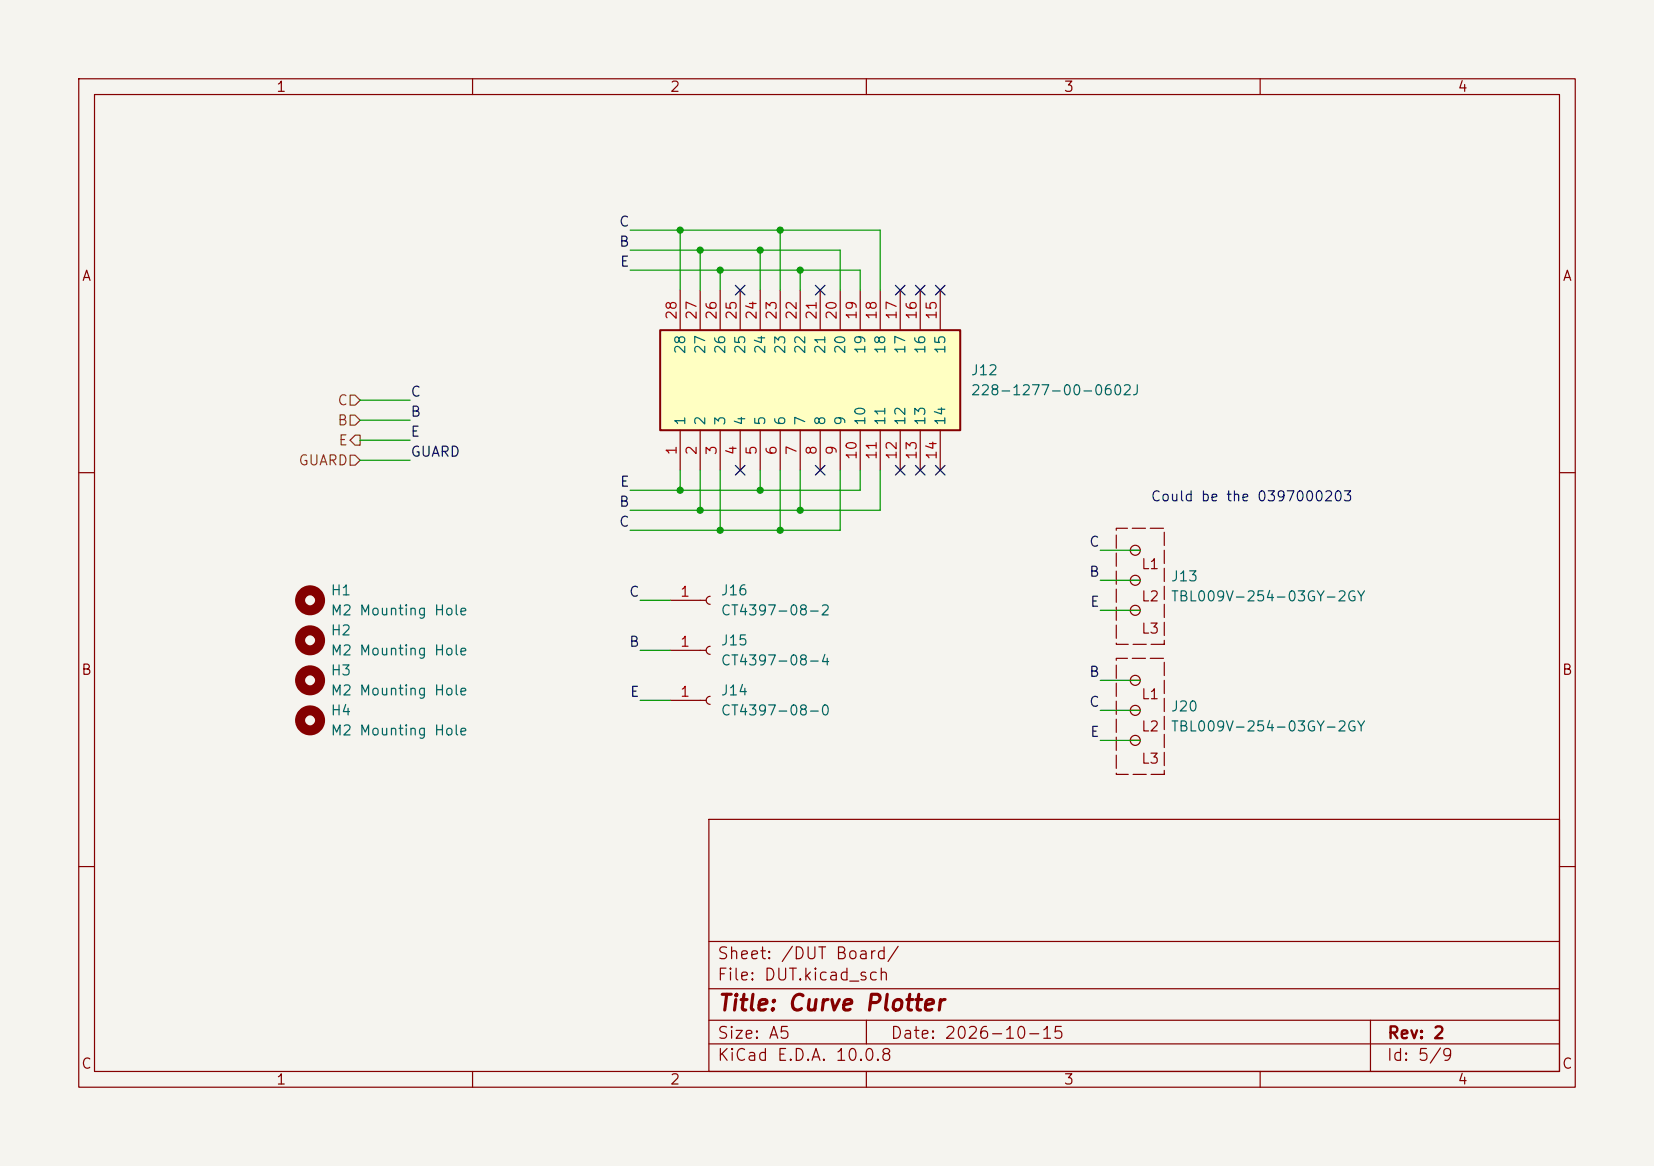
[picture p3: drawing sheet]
<svg xmlns="http://www.w3.org/2000/svg" width="210mm" height="148mm" viewBox="0 0 210 148" stroke-linecap="round" stroke-linejoin="round" font-family="sans-serif">
<path d="M0 0h210v148h-210z" fill="#f5f4ef" stroke="#f5f4ef" stroke-width=".13"/>
<g fill="none" stroke="#840000" stroke-width=".15">
<path d="M10 10h190v128h-190zM12 12h186v124h-186zM60 10v2M110 10v2M160 10v2M10 60h2M85.1 76.2h4.6M90.2 75.7a.51 .51 0 0 0-.5 .5 .51 .51 0 0 0 .5 .5M143.5 77.5h1.3M143.5 73.7h1.3M143.5 69.9h1.3M198 60h2"/>
<path d="M85.1 82.6h4.6M85.1 88.9h4.6M90.2 82a.51 .51 0 0 0-.5 .6 .51 .51 0 0 0 .5 .5M90.2 88.4a.51 .51 0 0 0-.5 .5 .51 .51 0 0 0 .5 .5M143.5 94h1.3M143.5 90.2h1.3M143.5 86.4h1.3M10 110h2M90 104h108v32h-108zM90 119.5h108M198 110h2M60 136v2"/>
<path d="M90 132.5h108M90 129.5h108M90 125.5h108M110 136v2M110 129.5v3M160 136v2M174 129.5v6.5"/>
<circle cx="144.1" cy="77.5" r=".63"/>
<circle cx="144.1" cy="69.8" r=".63"/>
<circle cx="144.1" cy="73.7" r=".63"/>
<circle cx="144.1" cy="90.2" r=".63"/>
<circle cx="144.1" cy="86.4" r=".63"/>
<circle cx="144.1" cy="94" r=".63"/>
</g>
<g fill="none" stroke="#840000" stroke-width="1.3">
<circle cx="39.4" cy="76.2" r="1.27"/>
<circle cx="39.4" cy="86.4" r="1.27"/>
<circle cx="39.4" cy="91.4" r="1.27"/>
<circle cx="39.4" cy="81.3" r="1.27"/>
</g>
<path d="M141.7 67.1h6.1v14.7h-6.1zM141.7 83.6h6.1v14.7h-6.1z" fill="none" stroke="#840000" stroke-width=".15" stroke-dasharray="1.7 .6"/>
<path d="M83.8 41.9h38.1v12.7h-38.1z" fill="#ffffc2"/>
<path d="M83.8 41.9h38.1v12.7h-38.1z" fill="none" stroke="#840000" stroke-width=".25"/>
<g fill="none" stroke="#840000" stroke-width=".15">
<path d="M86.4 36.8v5.1M88.9 36.8v5.1M91.4 36.8v5.1M94 36.8v5.1M96.5 36.8v5.1M99.1 36.8v5.1M101.6 36.8v5.1M104.1 36.8v5.1M106.7 36.8v5.1M109.2 36.8v5.1M111.8 36.8v5.1M114.3 36.8v5.1"/>
<path d="M116.8 36.8v5.1M119.4 36.8v5.1M86.4 54.6v5.1M88.9 54.6v5.1M91.4 54.6v5.1M94 54.6v5.1M96.5 54.6v5.1M99.1 54.6v5.1M101.6 54.6v5.1M104.1 54.6v5.1M106.7 54.6v5.1M109.2 54.6v5.1"/>
<path d="M111.8 54.6v5.1M114.3 54.6v5.1M116.8 54.6v5.1M119.4 54.6v5.1"/>
</g>
<path d="M44.4 50.2h.7l.6 .6-.6 .6h-.7zM44.4 52.7h.7l.6 .6-.6 .7h-.7zM44.4 57.8h.7l.6 .6-.6 .7h-.7zM45.1 55.2h.6v1.3h-.6l-.7-.6z" fill="none" stroke="#725600" stroke-width=".15"/>
<g fill="none" stroke="#009600" stroke-width=".15">
<path d="M80 34.3h29.2v2.5M80 31.8h26.7v5M80 29.2h31.8v7.6M86.4 29.2v7.6M88.9 31.8v5M91.4 34.3v2.5M96.5 31.8v5M99.1 29.2v7.6M101.6 34.3v2.5M45.7 58.4h6.4M45.7 53.3h6.4M45.7 55.9h6.4"/>
<path d="M45.7 50.8h6.4M86.4 59.7v2.5M88.9 59.7v5.1M91.4 59.7v7.6M96.5 59.7v2.5M99.1 59.7v7.6M101.6 59.7v5.1M106.7 59.7v7.6h-26.7M109.2 59.7v2.5h-29.2M111.8 59.7v5.1h-31.8M81.3 76.2h3.8M139.7 73.7h5.1"/>
<path d="M139.7 77.5h5.1M139.7 69.9h5.1M81.3 82.6h3.8M81.3 88.9h3.8M139.7 94h5.1M139.7 90.2h5.1M139.7 86.4h5.1"/>
</g>
<g fill="none" stroke="#000084" stroke-width=".15">
<path d="M93.4 36.2l1.2 1.2M94.6 36.2l-1.2 1.2M103.5 36.2l1.2 1.2M104.7 36.2l-1.2 1.2M113.7 36.2l1.2 1.2M114.9 36.2l-1.2 1.2M116.2 36.2l1.2 1.2M117.4 36.2l-1.2 1.2M118.8 36.2l1.2 1.2M120 36.2l-1.2 1.2M93.4 59.1l1.2 1.2M94.6 59.1l-1.2 1.2"/>
<path d="M103.5 59.1l1.2 1.2M104.7 59.1l-1.2 1.2M113.7 59.1l1.2 1.2M114.9 59.1l-1.2 1.2M116.2 59.1l1.2 1.2M117.4 59.1l-1.2 1.2M118.8 59.1l1.2 1.2M120 59.1l-1.2 1.2"/>
</g>
<g fill="#009600">
<circle cx="101.6" cy="34.3" r=".46"/>
<circle cx="101.6" cy="64.8" r=".46"/>
<circle cx="88.9" cy="31.8" r=".46"/>
<circle cx="91.4" cy="34.3" r=".46"/>
<circle cx="86.4" cy="62.2" r=".46"/>
<circle cx="96.5" cy="62.2" r=".46"/>
<circle cx="88.9" cy="64.8" r=".46"/>
<circle cx="99.1" cy="29.2" r=".46"/>
<circle cx="96.5" cy="31.8" r=".46"/>
<circle cx="86.4" cy="29.2" r=".46"/>
<circle cx="99.1" cy="67.3" r=".46"/>
<circle cx="91.4" cy="67.3" r=".46"/>
</g>
<text font-size="2" fill="#840000" x="91" y="128.8">Title: Curve Plotter</text>
<g font-size="1.5" fill="#840000">
<text x="91" y="124.8">File: DUT.kicad_sch</text>
<text x="91" y="122.1">Sheet: /DUT Board/</text>
<text x="91" y="135">KiCad E.D.A. 10.0.8</text>
<text x="91" y="132.2">Size: A5</text>
<text x="113" y="132.2">Date: 2026-10-15</text>
<text x="176" y="135">Id: 5/9</text>
<text x="176.1" y="132.2">Rev: 2</text>
</g>
<g font-size="1.3" fill="#840000">
<text x="35" y="12">1</text>
<text x="85" y="12">2</text>
<text x="135" y="12">3</text>
<text x="185" y="12">4</text>
<text x="10.3" y="36">A</text>
<text x="198.3" y="36">A</text>
<text x="144.8" y="72.6">L1</text>
<text x="144.8" y="76.7">L2</text>
<text x="144.8" y="80.7">L3</text>
<text x="10.2" y="86">B</text>
<text x="144.8" y="89.1">L1</text>
<text x="198.2" y="86">B</text>
<text x="144.8" y="93.2">L2</text>
<text x="144.8" y="97.3">L3</text>
<text x="10.2" y="136">C</text>
<text x="35" y="138">1</text>
<text x="85" y="138">2</text>
<text x="135" y="138">3</text>
<text x="185" y="138">4</text>
<text x="198.2" y="136">C</text>
</g>
<g font-size="1.3" fill="#0f0f0f">
<text x="78.5" y="29.1">C</text>
<text x="78.5" y="31.6">B</text>
<text x="78.6" y="34.2">E</text>
<text x="52" y="53.2">B</text>
<text x="52" y="50.7">C</text>
<text x="52" y="55.8">E</text>
<text x="52" y="58.3">GUARD</text>
<text x="78.5" y="64.6">B</text>
<text x="78.6" y="62.1">E</text>
<text x="78.5" y="67.2">C</text>
<text x="138.2" y="69.7">C</text>
<text x="79.8" y="76.1">C</text>
<text x="138.2" y="73.5">B</text>
<text x="138.3" y="77.3">E</text>
<text x="79.8" y="82.4">B</text>
<text x="79.9" y="88.8">E</text>
<text x="138.2" y="86.2">B</text>
<text x="138.2" y="90">C</text>
<text x="138.3" y="93.9">E</text>
</g>
<g font-size="1.3" fill="#a90000">
<text x="86.2" y="40.7" transform="rotate(-90 86.2 40.7)">28</text>
<text x="88.8" y="40.7" transform="rotate(-90 88.8 40.7)">27</text>
<text x="91.3" y="40.7" transform="rotate(-90 91.3 40.7)">26</text>
<text x="93.8" y="40.7" transform="rotate(-90 93.8 40.7)">25</text>
<text x="96.4" y="40.7" transform="rotate(-90 96.4 40.7)">24</text>
<text x="98.9" y="40.7" transform="rotate(-90 98.9 40.7)">23</text>
<text x="101.5" y="40.7" transform="rotate(-90 101.5 40.7)">22</text>
<text x="104" y="40.7" transform="rotate(-90 104 40.7)">21</text>
<text x="106.5" y="40.7" transform="rotate(-90 106.5 40.7)">20</text>
<text x="109.1" y="40.7" transform="rotate(-90 109.1 40.7)">19</text>
<text x="111.6" y="40.7" transform="rotate(-90 111.6 40.7)">18</text>
<text x="114.2" y="40.7" transform="rotate(-90 114.2 40.7)">17</text>
<text x="116.7" y="40.7" transform="rotate(-90 116.7 40.7)">16</text>
<text x="119.2" y="40.7" transform="rotate(-90 119.2 40.7)">15</text>
<text x="86.2" y="57.9" transform="rotate(-90 86.2 57.9)">1</text>
<text x="88.8" y="57.9" transform="rotate(-90 88.8 57.9)">2</text>
<text x="91.3" y="57.9" transform="rotate(-90 91.3 57.9)">3</text>
<text x="93.8" y="57.9" transform="rotate(-90 93.8 57.9)">4</text>
<text x="96.4" y="57.9" transform="rotate(-90 96.4 57.9)">5</text>
<text x="98.9" y="57.9" transform="rotate(-90 98.9 57.9)">6</text>
<text x="101.5" y="57.9" transform="rotate(-90 101.5 57.9)">7</text>
<text x="104" y="57.9" transform="rotate(-90 104 57.9)">8</text>
<text x="106.5" y="57.9" transform="rotate(-90 106.5 57.9)">9</text>
<text x="109.1" y="58.5" transform="rotate(-90 109.1 58.5)">10</text>
<text x="111.6" y="58.5" transform="rotate(-90 111.6 58.5)">11</text>
<text x="114.2" y="58.5" transform="rotate(-90 114.2 58.5)">12</text>
<text x="116.7" y="58.5" transform="rotate(-90 116.7 58.5)">13</text>
<text x="119.2" y="58.5" transform="rotate(-90 119.2 58.5)">14</text>
<text x="86.3" y="76.1">1</text>
<text x="86.3" y="82.4">1</text>
<text x="86.3" y="88.8">1</text>
</g>
<g font-size="1.3" fill="#006464">
<text x="87.3" y="45.1" transform="rotate(-90 87.3 45.1)">28</text>
<text x="89.9" y="45.1" transform="rotate(-90 89.9 45.1)">27</text>
<text x="92.4" y="45.1" transform="rotate(-90 92.4 45.1)">26</text>
<text x="94.9" y="45.1" transform="rotate(-90 94.9 45.1)">25</text>
<text x="97.5" y="45.1" transform="rotate(-90 97.5 45.1)">24</text>
<text x="100" y="45.1" transform="rotate(-90 100 45.1)">23</text>
<text x="102.6" y="45.1" transform="rotate(-90 102.6 45.1)">22</text>
<text x="105.1" y="45.1" transform="rotate(-90 105.1 45.1)">21</text>
<text x="107.6" y="45.1" transform="rotate(-90 107.6 45.1)">20</text>
<text x="110.2" y="45.1" transform="rotate(-90 110.2 45.1)">19</text>
<text x="112.7" y="45.1" transform="rotate(-90 112.7 45.1)">18</text>
<text x="115.3" y="45.1" transform="rotate(-90 115.3 45.1)">17</text>
<text x="117.8" y="45.1" transform="rotate(-90 117.8 45.1)">16</text>
<text x="120.3" y="45.1" transform="rotate(-90 120.3 45.1)">15</text>
<text x="123.2" y="48">J12</text>
<text x="123.2" y="50.5">228-1277-00-0602J</text>
<text x="87.3" y="54.1" transform="rotate(-90 87.3 54.1)">1</text>
<text x="89.9" y="54.1" transform="rotate(-90 89.9 54.1)">2</text>
<text x="92.4" y="54.1" transform="rotate(-90 92.4 54.1)">3</text>
<text x="94.9" y="54.1" transform="rotate(-90 94.9 54.1)">4</text>
<text x="97.5" y="54.1" transform="rotate(-90 97.5 54.1)">5</text>
<text x="100" y="54.1" transform="rotate(-90 100 54.1)">6</text>
<text x="102.6" y="54.1" transform="rotate(-90 102.6 54.1)">7</text>
<text x="105.1" y="54.1" transform="rotate(-90 105.1 54.1)">8</text>
<text x="107.6" y="54.1" transform="rotate(-90 107.6 54.1)">9</text>
<text x="110.2" y="54.1" transform="rotate(-90 110.2 54.1)">10</text>
<text x="112.7" y="54.1" transform="rotate(-90 112.7 54.1)">11</text>
<text x="115.3" y="54.1" transform="rotate(-90 115.3 54.1)">12</text>
<text x="117.8" y="54.1" transform="rotate(-90 117.8 54.1)">13</text>
<text x="120.3" y="54.1" transform="rotate(-90 120.3 54.1)">14</text>
<text x="41.9" y="75.9">H1</text>
<text x="91.4" y="75.9">J16</text>
<text x="148.6" y="74.1">J13</text>
<text x="148.6" y="76.7">TBL009V-254-03GY-2GY</text>
<text x="41.9" y="78.4">M2 Mounting Hole</text>
<text x="41.9" y="81">H2</text>
<text x="41.9" y="83.5">M2 Mounting Hole</text>
<text x="91.4" y="78.4">CT4397-08-2</text>
<text x="91.4" y="82.2">J15</text>
<text x="41.9" y="86.1">H3</text>
<text x="41.9" y="88.6">M2 Mounting Hole</text>
<text x="91.4" y="84.8">CT4397-08-4</text>
<text x="91.4" y="88.6">J14</text>
<text x="41.9" y="91.1">H4</text>
<text x="41.9" y="93.7">M2 Mounting Hole</text>
<text x="91.4" y="91.1">CT4397-08-0</text>
<text x="148.6" y="90.6">J20</text>
<text x="148.6" y="93.2">TBL009V-254-03GY-2GY</text>
</g>
<g font-size="1.3" fill="#725600">
<text x="42.8" y="51.8">C</text>
<text x="37.8" y="59.4">GUARD</text>
<text x="42.8" y="54.3">B</text>
<text x="42.9" y="56.8">E</text>
</g>
<text font-size="1.3" fill="#0000c2" x="146" y="64">Could be the 0397000203</text>
</svg>
